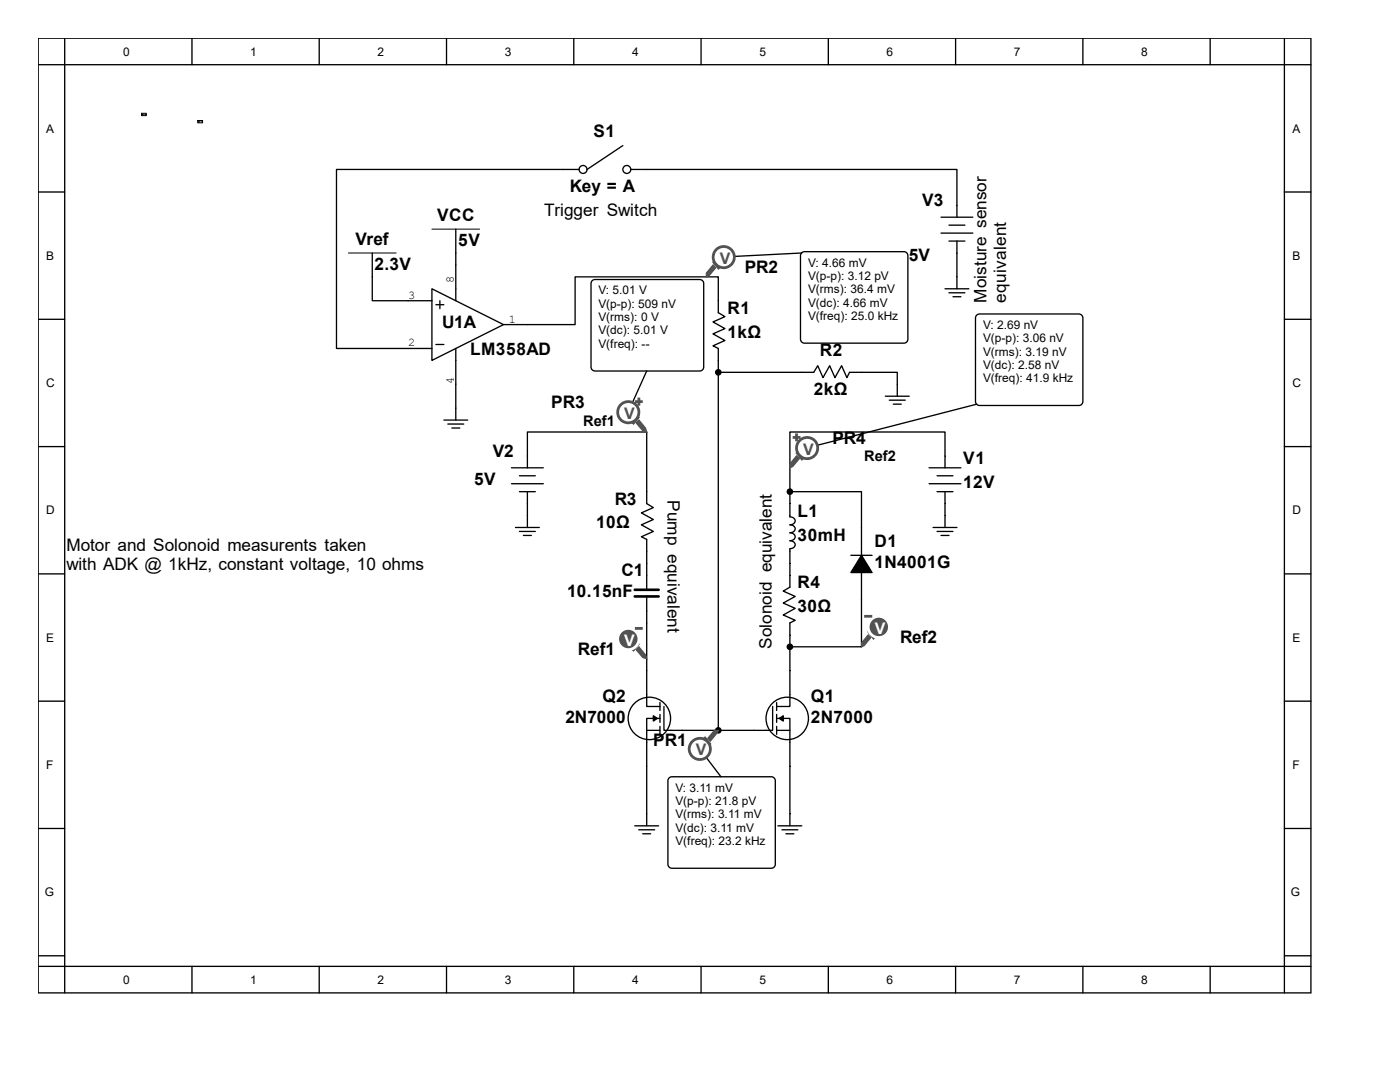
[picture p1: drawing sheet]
<svg xmlns="http://www.w3.org/2000/svg" width="279mm" height="216mm" viewBox="0 0 279 216" stroke-linecap="round" stroke-linejoin="round" font-family="sans-serif">
<g fill="none" stroke="#000" stroke-width=".26">
<path d="M7.6 7.6h254v190.5h-254zM7.6 12.9h254M12.9 7.6v190.5M38.3 7.6v5.3M63.7 7.6v5.3M89.1 7.6v5.3M114.5 7.6v5.3M139.9 7.6v5.3M165.3 7.6v5.3M190.7 7.6v5.3M216.1 7.6v5.3M241.5 7.6v5.3"/>
<path d="M256.3 7.6v190.5M7.6 38.3h5.3M115.6 33.8h-48.4v35.7h19M124.3 29.1l-7.1 4.7M125.9 33.8h65.1v9.5M256.3 38.3h5.3M74.3 50.5v9.5h11.9M86.2 57.6l14.3 7.2-14.3 7.1zM91 45.7v14.3M187.8 43.3h6.4M187.8 46.5h6.4M188.6 57.6h4.8"/>
<path d="M189.4 58.4h3.2M189.4 44.9h3.2M189.4 48.1h3.2M190.2 59.2h1.6M191 48.1v9.5M7.6 63.7h5.3M87 68.7h1.6M87 60.8h1.6M87.8 60v1.6M91 69.5v14.3M100.5 64.8h14.3v-9.6h28.6v7.2l1.3 .8-2.4 1 2.4 1.4-2.4 1 2.4 1.3-2.4 1.1 1.1 .5v76.2M143.4 74.3h19l.8-1.3 1.1 2.4 1.3-2.4 1 2.4 1.4-2.4 1 2.4 .5-1.1h9.6v4.8"/>
<path d="M176.7 79.1h4.8M177.5 79.9h3.2M256.3 63.7h5.3M7.6 89.1h5.3M88.6 83.8h4.7M89.4 84.6h3.2M90.2 85.4h1.6M102.1 93.3h6.3M102.1 96.5h6.3M103.7 94.9h3.1M103.7 98.1h3.1M105.3 93.3v-7.1h23.8v14.3l1.3 .8-2.4 1 2.4 1.4-2.4 1 2.4 1.3-2.4 1.1 1.1 .5v9.8"/>
<path d="M105.3 98.1v7.2M157.6 98.1v5a.83 .83 0 0 1 1.1 .8 .83 .83 0 0 1-1.1 .8 .83 .83 0 0 1 1.1 .8 .83 .83 0 0 1-1.1 .8 .83 .83 0 0 1 1.1 .8 .83 .83 0 0 1-1.1 .8 .83 .83 0 0 1 1.1 .8 .83 .83 0 0 1-1.1 .8v7.7l-1.3 .8 2.4 1-2.4 1.3 2.4 1.1-2.4 1.3 2.4 1.1-1.1 .5v16.7h-2.6M157.6 98.1h14.3v31h-14.3M178.3 80.6h1.6M185.4 93.3h6.4M185.4 96.5h6.4M187 94.9h3.2M187 98.1h3.2M188.6 93.3v-7.1h-31v11.9M188.6 98.1v7.2M256.3 89.1h5.3M7.6 114.5h5.3"/>
<path d="M102.9 105.3h4.7M103.7 106h3.1M104.5 106.8h1.5M129.1 119.3v21.7h2.6M169.8 110.8h4.2M186.2 105.3h4.8M187 106h3.2M187.8 106.8h1.6M256.3 114.5h5.3M7.6 139.9h5.3M256.3 139.9h5.3M131.7 145.7h-2.6v19.1"/>
<path d="M131.7 143.4h-2.6v2.3M131.7 140.2v1.6M131.7 142.6v1.5M131.7 144.9v1.6M132.5 141v4.7h21.7v-4.7M155 145.7h2.6v19.1M155 143.4h2.6v2.3M155 140.2v1.6M155 142.6v1.5M155 144.9v1.6M7.6 165.3h5.3M126.7 164.8h4.7"/>
<path d="M127.5 165.6h3.2M128.3 166.4h1.6M155.3 164.8h4.7M156.1 165.6h3.1M156.8 166.4h1.6M256.3 165.3h5.3M7.6 190.7h5.3M7.6 192.8h254M38.3 192.8v5.3M63.7 192.8v5.3M89.1 192.8v5.3M114.5 192.8v5.3"/>
<path d="M139.9 192.8v5.3M165.3 192.8v5.3M190.7 192.8v5.3M216.1 192.8v5.3M241.5 192.8v5.3M256.3 190.7h5.3"/>
<circle cx="116.4" cy="33.8" r=".79"/>
<circle cx="125.1" cy="33.8" r=".79"/>
<circle cx="129.6" cy="143.4" r="4.2"/>
<circle cx="157.1" cy="143.4" r="4.2"/>
</g>
<path d="M69.5 50.5h9.6M86.2 45.7h9.5" fill="none" stroke="#000" stroke-width=".2"/>
<g fill="#000" stroke="#000" stroke-width=".26">
<path d="M171.9 110.8l2.1 3.4h-4.2zM130.4 142.8l.8 .6-.8 .5zM155.5 143.4l.8-.6v1.1z"/>
<circle cx="143.4" cy="74.3" r=".53"/>
<circle cx="157.6" cy="98.1" r=".53"/>
<circle cx="157.6" cy="129.1" r=".53"/>
<circle cx="143.4" cy="145.7" r=".53"/>
</g>
<path d="M126.7 119h4.7M126.7 117.7h4.7" fill="none" stroke="#000" stroke-width=".53"/>
<path d="M160 50.5l.5-.3h19.9a.79 .79 0 0 1 .8 .8v16.7a.79 .79 0 0 1-.8 .8h-19.9a.79 .79 0 0 1-.7-.8v-16.7z" fill-rule="evenodd" fill="#fff" stroke="#000" stroke-width=".26"/>
<path d="M160 50.5l-15.6 .8" fill="none" stroke="#000" stroke-width=".26"/>
<path d="M142.3 52.9l.5 .5-1.3 1.6-.5 .2v-.7z" fill-rule="evenodd" fill="#505050"/>
<path d="M142.3 52.9l.5 .5-1.3 1.6-.5 .2v-.7z" fill="none" stroke="#505050" stroke-width=".25"/>
<path d="M142.3 52.4h.3l1 1-.2 .3z" fill-rule="evenodd" fill="#505050"/>
<path d="M142.3 52.4h.3l1 1-.2 .3z" fill="none" stroke="#505050" stroke-width=".25"/>
<circle cx="144.4" cy="51.3" r="2.12" fill="#fff"/>
<circle cx="144.4" cy="51.3" r="2.12" fill="none" stroke="#505050" stroke-width=".55"/>
<path d="M133.5 155.2l.6-.2h19.8a.79 .79 0 0 1 .8 .8v16.7a.79 .79 0 0 1-.8 .7h-19.8a.79 .79 0 0 1-.8-.7v-16.7z" fill-rule="evenodd" fill="#fff" stroke="#000" stroke-width=".26"/>
<path d="M139.6 149.4l4.3 5.6" fill="none" stroke="#000" stroke-width=".26"/>
<path d="M142.6 145.8h.8l-1.6 2.1-.5-.6z" fill-rule="evenodd" fill="#505050"/>
<path d="M142.6 145.8h.8l-1.6 2.1-.5-.6z" fill="none" stroke="#505050" stroke-width=".25"/>
<path d="M140.5 147.3l.2-.2 1.1 1.3h-.3z" fill-rule="evenodd" fill="#505050"/>
<path d="M140.5 147.3l.2-.2 1.1 1.3h-.3z" fill="none" stroke="#505050" stroke-width=".25"/>
<circle cx="139.7" cy="149.4" r="2.11" fill="#fff"/>
<circle cx="139.7" cy="149.4" r="2.11" fill="none" stroke="#505050" stroke-width=".55"/>
<path d="M28.2 22.6h1v.5h-1zM28.4 22.9h.2M28.5 22.7v.3M28.9 22.9h.2" fill="none" stroke="#000" stroke-width=".2"/>
<path d="M118.2 56l.5-.2h20.9a.79 .79 0 0 1 .8 .8v16.6a.79 .79 0 0 1-.8 .8h-20.9a.79 .79 0 0 1-.7-.8v-16.6z" fill-rule="evenodd" fill="#fff" stroke="#000" stroke-width=".26"/>
<path d="M129.1 74l-3.7 8.2" fill="none" stroke="#000" stroke-width=".26"/>
<path d="M127 84.4l.5-.6 1.3 1.6 .3 .8-.8-.3z" fill-rule="evenodd" fill="#505050"/>
<path d="M127 84.4l.5-.6 1.3 1.6 .3 .8-.8-.3z" fill="none" stroke="#505050" stroke-width=".25"/>
<path d="M126.2 84.4l1-1.1h.3l-1.1 1.3z" fill-rule="evenodd" fill="#505050"/>
<path d="M126.2 84.4l1-1.1h.3l-1.1 1.3z" fill="none" stroke="#505050" stroke-width=".25"/>
<circle cx="125.4" cy="82.3" r="2.12" fill="#fff"/>
<g fill="none" stroke="#505050" stroke-width=".55">
<path d="M127.5 79.3v1.6M126.7 80.1h1.6"/>
<circle cx="125.4" cy="82.3" r="2.12"/>
</g>
<path d="M127.5 129.1l1.3 1.6 .3 .7-.8-.2-1.3-1.6z" fill-rule="evenodd" fill="#505050"/>
<path d="M127.5 129.1l1.3 1.6 .3 .7-.8-.2-1.3-1.6z" fill="none" stroke="#505050" stroke-width=".25"/>
<path d="M126.2 129.6l1-1h.3l-1.1 1.3z" fill-rule="evenodd" fill="#505050"/>
<path d="M126.2 129.6l1-1h.3l-1.1 1.3z" fill="none" stroke="#505050" stroke-width=".25"/>
<circle cx="125.4" cy="127.5" r="2.12" fill="#505050"/>
<circle cx="125.4" cy="127.5" r="2.12" fill="none" stroke="#fff" stroke-width=".55"/>
<path d="M126.7 125.4h1.6" fill="none" stroke="#505050" stroke-width=".55"/>
<path d="M39.5 24h.9v.5h-.9zM39.6 24.3h.2M39.7 24.2v.2M40.1 24.3h.2" fill="none" stroke="#000" stroke-width=".2"/>
<path d="M194.9 62.9l.6-.2h19.8a.79 .79 0 0 1 .8 .7v16.7a.79 .79 0 0 1-.8 .8h-19.8a.79 .79 0 0 1-.8-.8v-16.7z" fill-rule="evenodd" fill="#fff" stroke="#000" stroke-width=".26"/>
<path d="M194.9 80.6l-33.8 8.8" fill="none" stroke="#000" stroke-width=".26"/>
<path d="M159 91l.5 .5-1.3 1.6-.6 .2v-.7z" fill-rule="evenodd" fill="#505050"/>
<path d="M159 91l.5 .5-1.3 1.6-.6 .2v-.7z" fill="none" stroke="#505050" stroke-width=".25"/>
<path d="M159 90.5h.3l1 1-.3 .3z" fill-rule="evenodd" fill="#505050"/>
<path d="M159 90.5h.3l1 1-.3 .3z" fill="none" stroke="#505050" stroke-width=".25"/>
<circle cx="161.1" cy="89.4" r="2.11" fill="#fff"/>
<g fill="none" stroke="#505050" stroke-width=".55">
<path d="M158.2 87.3h1.6M159 86.5v1.6"/>
<circle cx="161.1" cy="89.4" r="2.11"/>
</g>
<path d="M173.3 126.7l.5 .5-1.3 1.6-.5 .3v-.8z" fill-rule="evenodd" fill="#505050"/>
<path d="M173.3 126.7l.5 .5-1.3 1.6-.5 .3v-.8z" fill="none" stroke="#505050" stroke-width=".25"/>
<path d="M173.3 126.2h.2l1.1 1-.3 .3z" fill-rule="evenodd" fill="#505050"/>
<path d="M173.3 126.2h.2l1.1 1-.3 .3z" fill="none" stroke="#505050" stroke-width=".25"/>
<circle cx="175.4" cy="125.1" r="2.12" fill="#505050"/>
<circle cx="175.4" cy="125.1" r="2.12" fill="none" stroke="#fff" stroke-width=".55"/>
<path d="M172.5 123h1.6" fill="none" stroke="#505050" stroke-width=".55"/>
<g font-size="3.4">
<text x="118.4" y="27.4">S1</text>
<text x="113.7" y="38.3">Key = A</text>
<text x="184.1" y="41.2">V3</text>
<text x="87.2" y="44.1">VCC</text>
<text x="108.6" y="43">Trigger Switch</text>
<text x="71" y="48.9">Vref</text>
<text x="74.8" y="53.9">2.3V</text>
<text x="91.4" y="49.1">5V</text>
<text x="180.3" y="52">.5V</text>
<text x="148.6" y="54.4">PR2</text>
<text x="88.2" y="65.5">U1A</text>
<text x="145.2" y="62.6">R1</text>
<text x="196.9" y="60.4" transform="rotate(-90 196.9 60.4)">Moisture sensor</text>
<text x="200.8" y="60.4" transform="rotate(-90 200.8 60.4)">equivalent</text>
<text x="93.8" y="70.8">LM358AD</text>
<text x="145.2" y="67.4">1kΩ</text>
<text x="163.6" y="71.1">R2</text>
<text x="110" y="81.4">PR3</text>
<text x="162.4" y="78.7">2kΩ</text>
<text x="166.1" y="88.6">PR4</text>
<text x="98.3" y="91.2">V2</text>
<text x="192.2" y="92.5">V1</text>
<text x="94.6" y="96.7">5V</text>
<text x="122.7" y="100.7">R3</text>
<text x="133.2" y="99.8" transform="rotate(90 133.2 99.8)">Pump equivalent</text>
<text x="192.2" y="97.3">12V</text>
<text x="119" y="105.5">10Ω</text>
<text x="159.2" y="103.1">L1</text>
<text x="159.2" y="107.9">30mH</text>
<text x="13.3" y="109.9">Motor and Solonoid measurents taken</text>
<text x="13.3" y="113.8">with ADK @ 1kHz, constant voltage, 10 ohms</text>
<text x="174.5" y="109.2">D1</text>
<text x="174.5" y="113.4">1N4001G</text>
<text x="113.2" y="119.2">10.15nF</text>
<text x="124" y="115">C1</text>
<text x="159.2" y="117.4">R4</text>
<text x="159.2" y="122.1">30Ω</text>
<text x="115.3" y="130.6">Ref1</text>
<text x="154" y="129.5" transform="rotate(-90 154 129.5)">Solonoid equivalent</text>
<text x="179.6" y="128.3">Ref2</text>
<text x="120.3" y="140.1">Q2</text>
<text x="161.8" y="140.1">Q1</text>
<text x="112.9" y="144.4">2N7000</text>
<text x="130.4" y="148.9">PR1</text>
<text x="161.8" y="144.4">2N7000</text>
</g>
<g font-size="3.2" fill="#505050">
<text x="143.6" y="52.6">V</text>
<text x="124.6" y="83.6">V</text>
<text x="160.3" y="90.7">V</text>
<text x="138.9" y="150.7">V</text>
</g>
<g font-size="3.2" fill="#fff">
<text x="124.6" y="128.8">V</text>
<text x="174.6" y="126.4">V</text>
</g>
<g font-size="2.9">
<text x="116.4" y="85">Ref1</text>
<text x="172.5" y="92.1">Ref2</text>
</g>
<g font-size="2.4">
<text x="24.6" y="11.1">0</text>
<text x="50" y="11.1">1</text>
<text x="75.4" y="11.1">2</text>
<text x="100.8" y="11.1">3</text>
<text x="126.2" y="11.1">4</text>
<text x="151.6" y="11.1">5</text>
<text x="177" y="11.1">6</text>
<text x="202.4" y="11.1">7</text>
<text x="227.8" y="11.1">8</text>
<text x="9.2" y="26.5">A</text>
<text x="257.9" y="26.5">A</text>
<text x="9.2" y="51.9">B</text>
<text x="161.3" y="53.2">V: 4.66 mV</text>
<text x="257.9" y="51.9">B</text>
<text x="81.4" y="59.6">3</text>
<text x="90.6" y="56.6" transform="rotate(-90 90.6 56.6)">8</text>
<text x="119.4" y="58.8">V: 5.01 V</text>
<text x="161.3" y="55.9">V(p-p): 3.12 pV</text>
<text x="161.3" y="58.5">V(rms): 36.4 mV</text>
<text x="101.6" y="64.4">1</text>
<text x="119.4" y="61.4">V(p-p): 509 nV</text>
<text x="119.4" y="64.1">V(rms): 0 V</text>
<text x="161.3" y="61.2">V(dc): 4.66 mV</text>
<text x="161.3" y="63.8">V(freq): 25.0 kHz</text>
<text x="196.2" y="65.7">V: 2.69 nV</text>
<text x="81.4" y="69.1">2</text>
<text x="119.4" y="66.7">V(dc): 5.01 V</text>
<text x="119.4" y="69.3">V(freq): --</text>
<text x="196.2" y="68.3">V(p-p): 3.06 nV</text>
<text x="196.2" y="71">V(rms): 3.19 nV</text>
<text x="9.2" y="77.3">C</text>
<text x="90.6" y="76.7" transform="rotate(-90 90.6 76.7)">4</text>
<text x="196.2" y="73.6">V(dc): 2.58 nV</text>
<text x="196.2" y="76.2">V(freq): 41.9 kHz</text>
<text x="257.9" y="77.3">C</text>
<text x="9.2" y="102.7">D</text>
<text x="257.9" y="102.7">D</text>
<text x="9.2" y="128.1">E</text>
<text x="257.9" y="128.1">E</text>
<text x="9.2" y="153.5">F</text>
<text x="257.9" y="153.5">F</text>
<text x="134.8" y="158">V: 3.11 mV</text>
<text x="134.8" y="160.7">V(p-p): 21.8 pV</text>
<text x="134.8" y="163.3">V(rms): 3.11 mV</text>
<text x="134.8" y="165.9">V(dc): 3.11 mV</text>
<text x="134.8" y="168.6">V(freq): 23.2 kHz</text>
<text x="8.9" y="178.9">G</text>
<text x="257.6" y="178.9">G</text>
<text x="24.6" y="196.3">0</text>
<text x="50" y="196.3">1</text>
<text x="75.4" y="196.3">2</text>
<text x="100.8" y="196.3">3</text>
<text x="126.2" y="196.3">4</text>
<text x="151.6" y="196.3">5</text>
<text x="177" y="196.3">6</text>
<text x="202.4" y="196.3">7</text>
<text x="227.8" y="196.3">8</text>
</g>
</svg>
